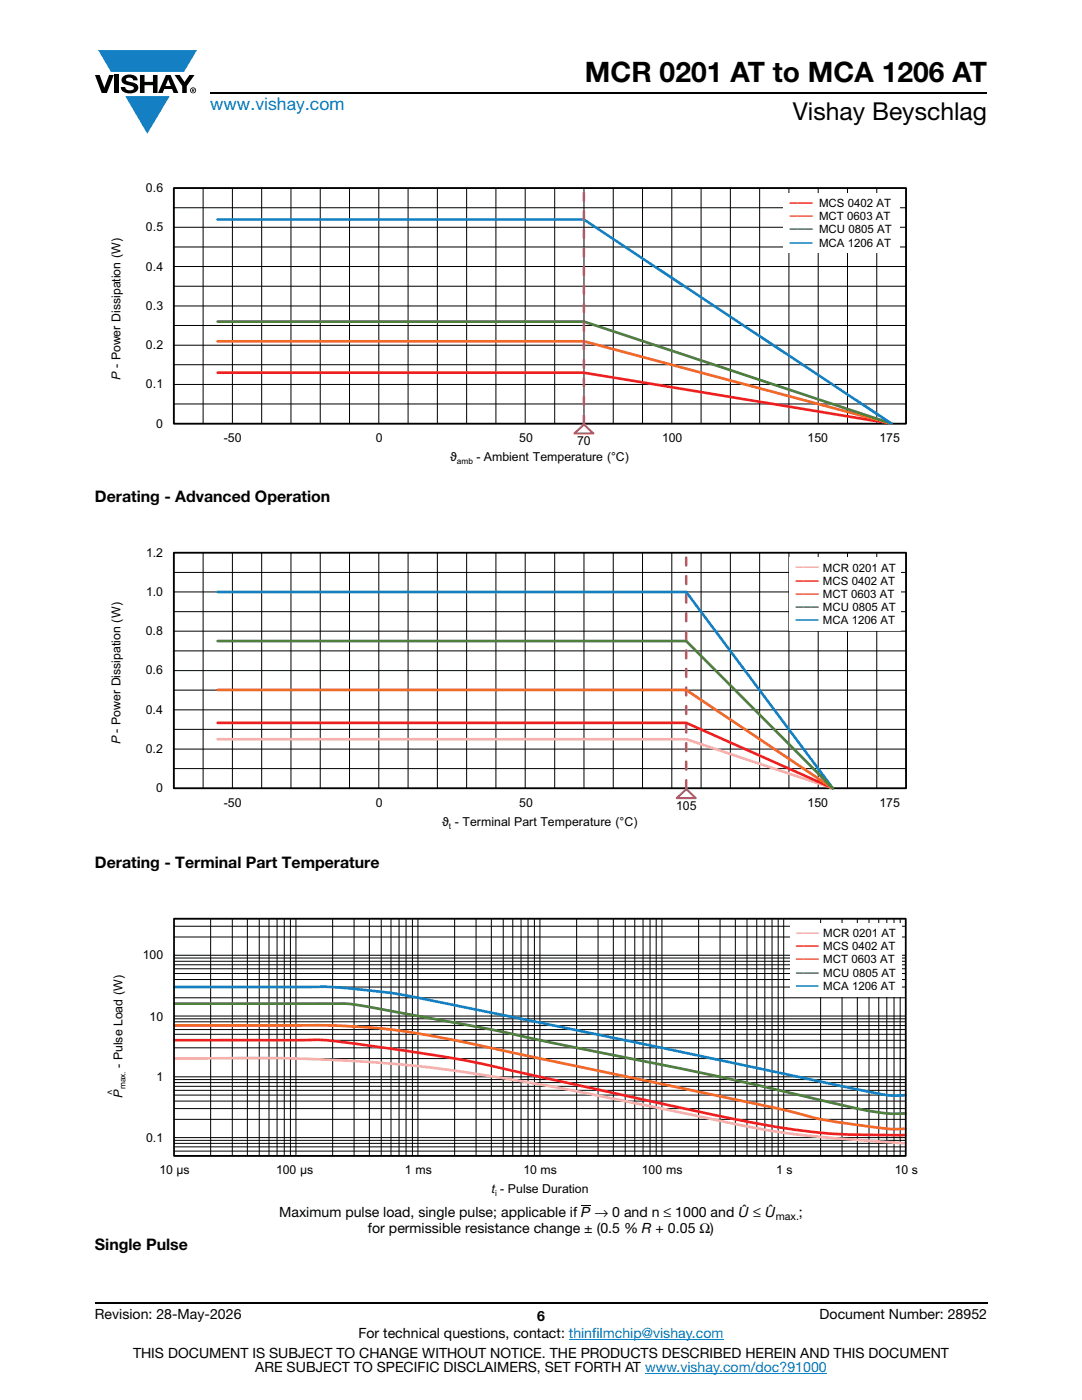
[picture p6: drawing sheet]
<svg xmlns="http://www.w3.org/2000/svg" width="216mm" height="279mm" viewBox="0 0 216 279" stroke-linecap="round" stroke-linejoin="round" font-family="sans-serif">
<g fill="#147fc3">
<path d="M19.6 10h19.7l-2.6 4.3h-1.1h-13.5z"/>
<path d="M25 19.2h8.9l-4.5 7.5z"/>
</g>
<g fill="#000">
<path d="M18.9 15h1l.9 2.5 1-2.5h.9l-1.4 3.6h-1zM22.9 15h.9v3.6h-.9zM24.6 15.3a2.1 2.1 0 0 1 2.8 .3l.1 .4h-.9a.79 .79 0 0 0-.7-.5 .79 .79 0 0 0-.8 .4l.3 .3 1 .2a1.08 1.08 0 0 1 1.2 1 1.08 1.08 0 0 1-1.1 1.2 1.73 1.73 0 0 1-2.4-1.2h.9a.96 .96 0 0 0 .8 .6 .96 .96 0 0 0 .9-.4 1.31 1.31 0 0 0-1.2-.6 1.03 1.03 0 0 1-1.1-.6 1.03 1.03 0 0 1 .2-1.1zM27.9 15h.9v1.3h1.7v-1.3h.9v3.6h-.9v-1.6h-1.7v1.6h-.9zM34.8 15h1.1l.9 1.4 1-1.4h1l-1.5 2.2v1.4h-.9v-1.4zM116 240.4h1.8v.2h-1.8z"/>
<path d="M33.6 15.9l.5 1.3h-1.1zM33.1 15l-1.6 3.6h1l.3-.8h1.5l.3 .8h1l-1.6-3.6z"/>
<path d="M38.4 17.8h.2v.2h-.2zM38.3 17.7v.7h.1v-.3l.4 .3-.2-.3 .2-.2-.1-.2z"/>
<path d="M38.1 18a.46 .46 0 0 1 .9 0 .46 .46 0 0 1-.9 0zM37.9 18a.6 .6 0 0 0 1.2 0 .6 .6 0 0 0-1.2 0z"/>
</g>
<path d="M42 18.6h155M18.9 260h178.1" fill="none" stroke="#000" stroke-width=".36"/>
<path d="M113.5 267.3h30.9M128.7 274h36.3" fill="none" stroke="#007ec4" stroke-width=".2"/>
<g fill="none" stroke="#000" stroke-width=".2">
<path d="M34.7 37.5h146.1v47.1h-146.1zM40.5 37.5v47.1M46.4 37.5v47.1M52.2 37.5v47.1M58.1 37.5v47.1M63.9 37.5v47.1M69.7 37.5v47.1M75.6 37.5v47.1M81.4 37.5v47.1M87.3 37.5v47.1M93.1 37.5v47.1M99 37.5v47.1"/>
<path d="M104.8 37.5v47.1M110.7 37.5v47.1M116.5 37.5v47.1M122.4 37.5v47.1M128.2 37.5v47.1M134.1 37.5v47.1M139.9 37.5v47.1M145.7 37.5v47.1M151.6 37.5v47.1M157.4 37.5v47.1M163.3 37.5v47.1M169.1 37.5v47.1"/>
<path d="M174.9 37.5v47.1M34.7 57.1h146.1M34.7 49.3h146.1M34.7 41.5h146.1M34.7 53.2h146.1M34.7 45.4h146.1M34.7 72.8h146.1M34.7 65h146.1M34.7 76.7h146.1M34.7 68.9h146.1M34.7 61.1h146.1M34.7 80.6h146.1"/>
</g>
<path d="M34.7 37.5h146.1v47.1h-146.1z" fill="none" stroke="#000" stroke-width=".35"/>
<path d="M43.4 74.4h73.1l61.4 10.1" fill="none" stroke="#ee1f23" stroke-width=".53"/>
<path d="M43.4 68.1h73.1l61.4 16.4" fill="none" stroke="#f16b22" stroke-width=".53"/>
<path d="M43.4 64.2h73.1l61.4 20.3" fill="none" stroke="#4e823b" stroke-width=".53"/>
<path d="M43.4 43.8h73.1l61.4 40.7" fill="none" stroke="#147fc3" stroke-width=".53"/>
<path d="M116.5 84.5v-47" fill="none" stroke="#b9519f" stroke-width=".53" stroke-dasharray="1.6 2.1"/>
<path d="M114.6 86.5l1.9-1.8 1.9 1.8z" fill="none" stroke="#b9519f" stroke-width=".44"/>
<path d="M156.3 38.6h23.3v11.9h-23.3z" fill="#fff"/>
<g fill="none" stroke="#000" stroke-width=".2">
<path d="M34.7 110.3v47M34.7 114.2h146.1M34.7 118.1h146.1M34.7 110.3h146.1v47h-146.1M40.5 110.3v47M46.4 110.3v47M52.2 110.3v47M58.1 110.3v47M63.9 110.3v47M69.7 110.3v47M75.6 110.3v47M81.4 110.3v47"/>
<path d="M87.3 110.3v47M93.1 110.3v47M99 110.3v47M104.8 110.3v47M110.7 110.3v47M116.5 110.3v47M122.4 110.3v47M128.2 110.3v47M134.1 110.3v47M139.9 110.3v47M145.7 110.3v47M151.6 110.3v47"/>
<path d="M157.4 110.3v47M163.3 110.3v47M169.1 110.3v47M174.9 110.3v47M34.7 122.1h146.1M34.7 129.9h146.1M34.7 137.7h146.1M34.7 126h146.1M34.7 133.8h146.1M34.7 145.6h146.1M34.7 153.4h146.1M34.7 141.7h146.1"/>
<path d="M34.7 149.5h146.1"/>
</g>
<path d="M34.7 110.3h146.1v47h-146.1z" fill="none" stroke="#000" stroke-width=".35"/>
<path d="M135 159.3l1.9-1.8 1.9 1.8z" fill="none" stroke="#b9519f" stroke-width=".44"/>
<path d="M136.9 157.3v-47" fill="none" stroke="#b9519f" stroke-width=".53" stroke-dasharray="1.6 2.1"/>
<path d="M43.4 147.5h93.5l29.3 9.8" fill="none" stroke="#f8adae" stroke-width=".53"/>
<path d="M43.4 144.3h93.5l29.3 13" fill="none" stroke="#ee1f23" stroke-width=".53"/>
<path d="M43.4 137.7h93.5l29.3 19.6" fill="none" stroke="#f16b22" stroke-width=".53"/>
<path d="M43.4 118.1h93.5l29.3 39.2" fill="none" stroke="#147fc3" stroke-width=".53"/>
<path d="M43.4 127.9h93.5l29.3 29.4" fill="none" stroke="#4e823b" stroke-width=".53"/>
<path d="M157.5 111.3h22.3v14.6h-22.3z" fill="#fff"/>
<g fill="none" stroke="#000" stroke-width=".2">
<path d="M34.7 183.4h146M34.7 184.9h146M34.7 187h146M34.7 191.2h146M34.7 191.8h146M34.7 192.5h146M34.7 193.3h146M34.7 194.3h146M34.7 195.5h146M34.7 197h146M34.7 199.1h146M34.7 190.6h146"/>
<path d="M42 183.4v47.3M46.4 183.4v47.3M49.4 183.4v47.3M51.7 183.4v47.3M53.7 183.4v47.3M55.3 183.4v47.3M56.7 183.4v47.3M58 183.4v47.3M59.1 183.4v47.3M66.4 183.4v47.3M70.7 183.4v47.3M73.7 183.4v47.3"/>
<path d="M76.1 183.4v47.3M78 183.4v47.3M79.6 183.4v47.3M81 183.4v47.3M82.3 183.4v47.3M83.4 183.4v47.3M90.7 183.4v47.3M95 183.4v47.3M98 183.4v47.3M100.4 183.4v47.3M102.3 183.4v47.3M104 183.4v47.3"/>
<path d="M105.4 183.4v47.3M106.6 183.4v47.3M107.7 183.4v47.3M115.1 183.4v47.3M119.3 183.4v47.3M122.4 183.4v47.3M124.8 183.4v47.3M126.7 183.4v47.3M128.3 183.4v47.3M129.7 183.4v47.3M130.9 183.4v47.3M132.1 183.4v47.3"/>
<path d="M139.4 183.4v47.3M143.7 183.4v47.3M146.7 183.4v47.3M149.1 183.4v47.3M151 183.4v47.3M152.6 183.4v47.3M154.1 183.4v47.3M155.3 183.4v47.3M156.4 183.4v47.3M163.7 183.4v47.3M168 183.4v47.3M171.1 183.4v47.3"/>
<path d="M173.4 183.4v47.3M175.3 183.4v47.3M177 183.4v47.3M178.4 183.4v47.3M179.6 183.4v47.3M34.7 203.3h146M34.7 203.9h146M34.7 204.7h146M34.7 205.5h146M34.7 206.4h146M34.7 207.6h146M34.7 209.1h146"/>
<path d="M34.7 211.3h146M34.7 215.5h146M34.7 216.1h146M34.7 216.8h146M34.7 217.6h146M34.7 218.5h146M34.7 219.7h146M34.7 202.8h146M34.7 214.9h146M34.7 221.2h146M34.7 223.4h146M34.7 227.6h146"/>
<path d="M34.7 228.2h146M34.7 228.9h146M34.7 229.7h146M34.7 227h146M34.7 230.7h146"/>
</g>
<path d="M34.8 211.3l1.7-.1a356.6 356.6 0 0 1 53.4 2.4 870.8 870.8 0 0 1 58.4 11.1 228.5 228.5 0 0 0 31.4 3.4l.9 .1" fill="none" stroke="#f8adae" stroke-width=".53"/>
<path d="M34.8 207.6h25.3a39.6 39.6 0 0 1 10.2 .6 302.9 302.9 0 0 1 39 7l12.1 2.7a520.4 520.4 0 0 0 38.1 7.7 158.5 158.5 0 0 0 21.1 .9" fill="none" stroke="#ee1f23" stroke-width=".53"/>
<path d="M34.8 204.6h24.3a135.4 135.4 0 0 1 35.5 3.8l36.1 7.7a674.8 674.8 0 0 1 30.2 6.6 117.1 117.1 0 0 0 16.1 2.6h3.6" fill="none" stroke="#f16b22" stroke-width=".53"/>
<path d="M34.8 200.3h27.5a50.4 50.4 0 0 1 14.7 1.3l11.3 2.1a414.9 414.9 0 0 1 22.8 4.6l14.3 2.9a1046.1 1046.1 0 0 1 46.7 10.3l4.9 .7h3.6" fill="none" stroke="#4e823b" stroke-width=".53"/>
<path d="M34.8 197h24.3a114.1 114.1 0 0 1 23.3 1.9l49.7 10.2 41.6 8.9a19.4 19.4 0 0 0 6.9 .6" fill="none" stroke="#147fc3" stroke-width=".53"/>
<path d="M157.6 184.3h22.3v14.6h-22.3z" fill="#fff"/>
<path d="M34.7 183.3h146v47.4h-146z" fill="none" stroke="#000" stroke-width=".35"/>
<text font-size="5.6" x="116.7" y="16.4">MCR 0201 AT to MCA 1206 AT</text>
<text font-size="4.9" x="158.2" y="24">Vishay Beyschlag</text>
<text font-size="3.5" fill="#007ec4" x="42" y="21.9">www.vishay.com</text>
<g font-size="3.2">
<text x="18.9" y="100.2">Derating - Advanced Operation</text>
<text x="18.9" y="173.3">Derating - Terminal Part Temperature</text>
<text x="18.9" y="249.5">Single Pulse</text>
</g>
<g font-size="2.8">
<text x="55.7" y="242.9">Maximum pulse load, single pulse; applicable if P → 0 and n ≤ 1000 and U ≤ U</text>
<text x="148.1" y="242.5">ˆ</text>
<text x="153.4" y="242.5">ˆ</text>
<text x="159.4" y="242.9">;</text>
<text x="73.4" y="246.1">for permissible resistance change ± (0.5 % R + 0.05 Ω)</text>
<text x="18.9" y="263.3">Revision: 28-May-2026</text>
<text x="107.2" y="263.6">6</text>
<text x="163.6" y="263.3">Document Number: 28952</text>
<text x="71.5" y="267.1">For technical questions, contact: thinfilmchip@vishay.com</text>
<text x="26.5" y="271">THIS DOCUMENT IS SUBJECT TO CHANGE WITHOUT NOTICE. THE PRODUCTS DESCRIBED HEREIN AND THIS DOCUMENT</text>
<text x="50.9" y="273.8">ARE SUBJECT TO SPECIFIC DISCLAIMERS, SET FORTH AT www.vishay.com/doc?91000</text>
</g>
<g font-size="2.5">
<text x="29.1" y="38.3">0.6</text>
<text x="29.1" y="46.2">0.5</text>
<text x="29.1" y="54">0.4</text>
<text x="29.1" y="61.8">0.3</text>
<text x="29.1" y="69.7">0.2</text>
<text x="24" y="75.8" transform="rotate(-90 24 75.8)">P - Power Dissipation (W)</text>
<text x="29.1" y="77.5">0.1</text>
<text x="31.2" y="85.3">0</text>
<text x="44.7" y="88.2">-50</text>
<text x="75" y="88.2">0</text>
<text x="103.6" y="88.2">50</text>
<text x="115.2" y="88.9">70</text>
<text x="132.1" y="88.2">100</text>
<text x="161.2" y="88.2">150</text>
<text x="175.5" y="88.2">175</text>
<text x="89.8" y="92">ϑ</text>
<text x="95.1" y="92">- Ambient Temperature (°C)</text>
<text x="29.2" y="111.1">1.2</text>
<text x="29.2" y="118.9">1.0</text>
<text x="29.1" y="126.8">0.8</text>
<text x="29.1" y="134.6">0.6</text>
<text x="29.1" y="142.4">0.4</text>
<text x="24" y="148.5" transform="rotate(-90 24 148.5)">P - Power Dissipation (W)</text>
<text x="29.1" y="150.3">0.2</text>
<text x="31.2" y="158.1">0</text>
<text x="44.7" y="161">-50</text>
<text x="75" y="161">0</text>
<text x="103.6" y="161">50</text>
<text x="134.9" y="161.7">105</text>
<text x="161.2" y="161">150</text>
<text x="175.5" y="161">175</text>
<text x="88.2" y="164.8">ϑ - Terminal Part Temperature (°C)</text>
<text x="28.5" y="191.5">100</text>
<text x="29.9" y="203.7">10</text>
<text x="24.5" y="213.2" transform="rotate(-90 24.5 213.2)">- Pulse Load (W)</text>
<text x="31.2" y="215.8">1</text>
<text x="24.5" y="219" transform="rotate(-90 24.5 219)">P</text>
<text x="29.2" y="227.9">0.1</text>
<text x="31.8" y="234.3">10 μs</text>
<text x="55.1" y="234.3">100 μs</text>
<text x="80.8" y="234.3">1 ms</text>
<text x="98.1" y="238.2">t - Pulse Duration</text>
<text x="104.4" y="234.3">10 ms</text>
<text x="128.1" y="234.3">100 ms</text>
<text x="154.9" y="234.3">1 s</text>
<text x="178.5" y="234.3">10 s</text>
</g>
<g font-size="2.3">
<text x="163.4" y="41.3">MCS 0402 AT</text>
<text x="163.4" y="43.9">MCT 0603 AT</text>
<text x="163.4" y="46.6">MCU 0805 AT</text>
<text x="163.4" y="49.2">MCA 1206 AT</text>
<text x="164.2" y="114.1">MCR 0201 AT</text>
<text x="164.2" y="116.7">MCS 0402 AT</text>
<text x="164.2" y="119.3">MCT 0603 AT</text>
<text x="164.2" y="122">MCU 0805 AT</text>
<text x="164.2" y="124.6">MCA 1206 AT</text>
<text x="164.3" y="187">MCR 0201 AT</text>
<text x="164.3" y="189.7">MCS 0402 AT</text>
<text x="164.3" y="192.3">MCT 0603 AT</text>
<text x="164.3" y="195">MCU 0805 AT</text>
<text x="164.3" y="197.6">MCA 1206 AT</text>
</g>
<text font-size="2.1" x="154.8" y="243.4">max.</text>
<text font-size="1.9" x="22.6" y="218.6" transform="rotate(-90 22.6 218.6)">˄</text>
<g font-size="1.7">
<text x="91.2" y="92.6">amb</text>
<text x="89.6" y="165.4">t</text>
<text x="25.1" y="217.4" transform="rotate(-90 25.1 217.4)">max.</text>
<text x="98.8" y="238.7">i</text>
</g>
<g font-size="1.5" fill="#ee1f23">
<text x="157.6" y="40.9">▬▬▬</text>
<text x="158.8" y="116.3">▬▬▬</text>
<text x="158.8" y="189.2">▬▬▬</text>
</g>
<g font-size="1.5" fill="#f16b22">
<text x="157.6" y="43.5">▬▬▬</text>
<text x="158.8" y="118.9">▬▬▬</text>
<text x="158.8" y="191.9">▬▬▬</text>
</g>
<g font-size="1.5" fill="#4e823b">
<text x="157.6" y="46.2">▬▬▬</text>
<text x="158.8" y="121.5">▬▬▬</text>
<text x="158.8" y="194.5">▬▬▬</text>
</g>
<g font-size="1.5" fill="#147fc3">
<text x="157.6" y="48.8">▬▬▬</text>
<text x="158.8" y="124.2">▬▬▬</text>
<text x="158.8" y="197.2">▬▬▬</text>
</g>
<g font-size="1.5" fill="#f8adae">
<text x="158.8" y="113.6">▬▬▬</text>
<text x="158.8" y="186.6">▬▬▬</text>
</g>
</svg>
